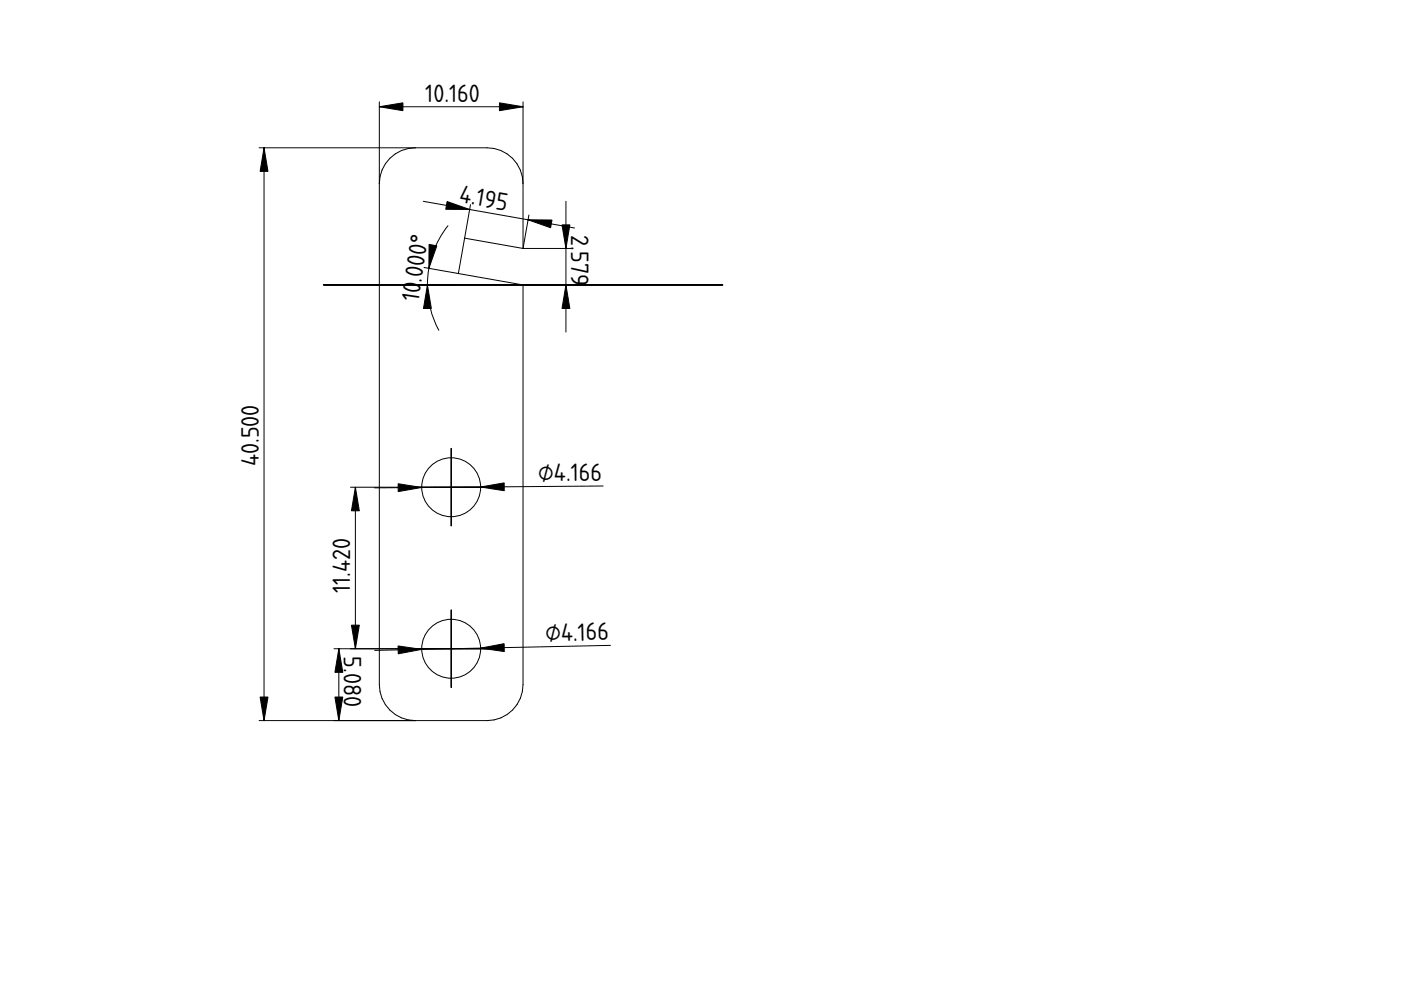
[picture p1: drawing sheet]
<svg xmlns="http://www.w3.org/2000/svg" width="297mm" height="210mm" viewBox="0 0 297 210" stroke-linecap="round" stroke-linejoin="round" font-family="sans-serif">
<g fill="none" stroke="#000" stroke-width=".21">
<path d="M54.9 31.3h48.4a7.6 7.6 0 0 1 7.6 7.7M56 31.3v121.5M80.4 21.6v123.6a7.6 7.6 0 0 0 7.6 7.6M80.4 22.6h30.5M88 31.3a7.6 7.6 0 0 0-7.6 7.7M110.9 21.6v31.1M89.7 42.7l32.1 5.6M89.9 56.7l21 3.7v84.8a7.6 7.6 0 0 1-7.6 7.6h-48.4M95 47.9a20.3 20.3 0 0 0-2 22.1M98.5 50.5l12.4 2.2M99.8 43.4l-2.6 14.6M110.9 52.7h10.1"/>
<path d="M112.1 45.6l-1.2 7.1M120 42.7v27.7M68.5 60.4h84.8M95.7 95.1v16.5M74.3 103.3h29.6M75.3 103.3v34.3M127.9 103l-48.5 .4M71.8 137.6v15.2M95.7 129.3v16.5M103.9 137.6h-33.1M129.4 136.8l-50 1.1"/>
<circle cx="95.7" cy="103.3" r="6.2"/>
<circle cx="95.7" cy="137.6" r="6.2"/>
</g>
<g fill="#000" stroke="#000" stroke-width=".21">
<path d="M56 31.3l.8 5h-1.7zM80.4 22.6l5-.8v1.7zM105.9 21.8l5 .8-5 .9zM91 51.8l1.6 .3-1.7 4.8zM94.8 42.7l4.8 1.7h-5.1zM112 46.6l5 .1-.3 1.6zM119.2 47.7h1.6l-.8 5zM90.6 60.4l.9 5h-1.7zM120 60.4l.8 5h-1.6zM75.3 103.3l.9 5h-1.7zM84.4 102.6l5 .8-5 .8zM101.9 103.3l5-.9v1.6z"/>
<path d="M71.8 137.6l.9 4.9h-1.7zM74.5 132.6h1.7l-.9 5zM84.4 137l5 .7-5 .9zM101.9 137.4l5-.9v1.6zM55.1 147.8h1.7l-.8 5zM71 147.8h1.7l-.9 5z"/>
</g>
<g font-size="5">
<text x="90.2" y="21.6">10.160</text>
<text x="97.2" y="42.9" transform="rotate(10 97.2 42.9)">4.195</text>
<text x="121.1" y="49.9" transform="rotate(90 121.1 49.9)">2.579</text>
<text x="88.8" y="63.9" transform="rotate(-82 88.8 63.9)">10.000°</text>
<text x="54.9" y="98.8" transform="rotate(-90 54.9 98.8)">40.500</text>
<text x="114.1" y="102">⌀4.166</text>
<text x="74.3" y="125.6" transform="rotate(-90 74.3 125.6)">11.420</text>
<text x="115.6" y="136" transform="rotate(-1 115.6 136)">⌀4.166</text>
<text x="72.9" y="139.1" transform="rotate(90 72.9 139.1)">5.080</text>
</g>
</svg>
